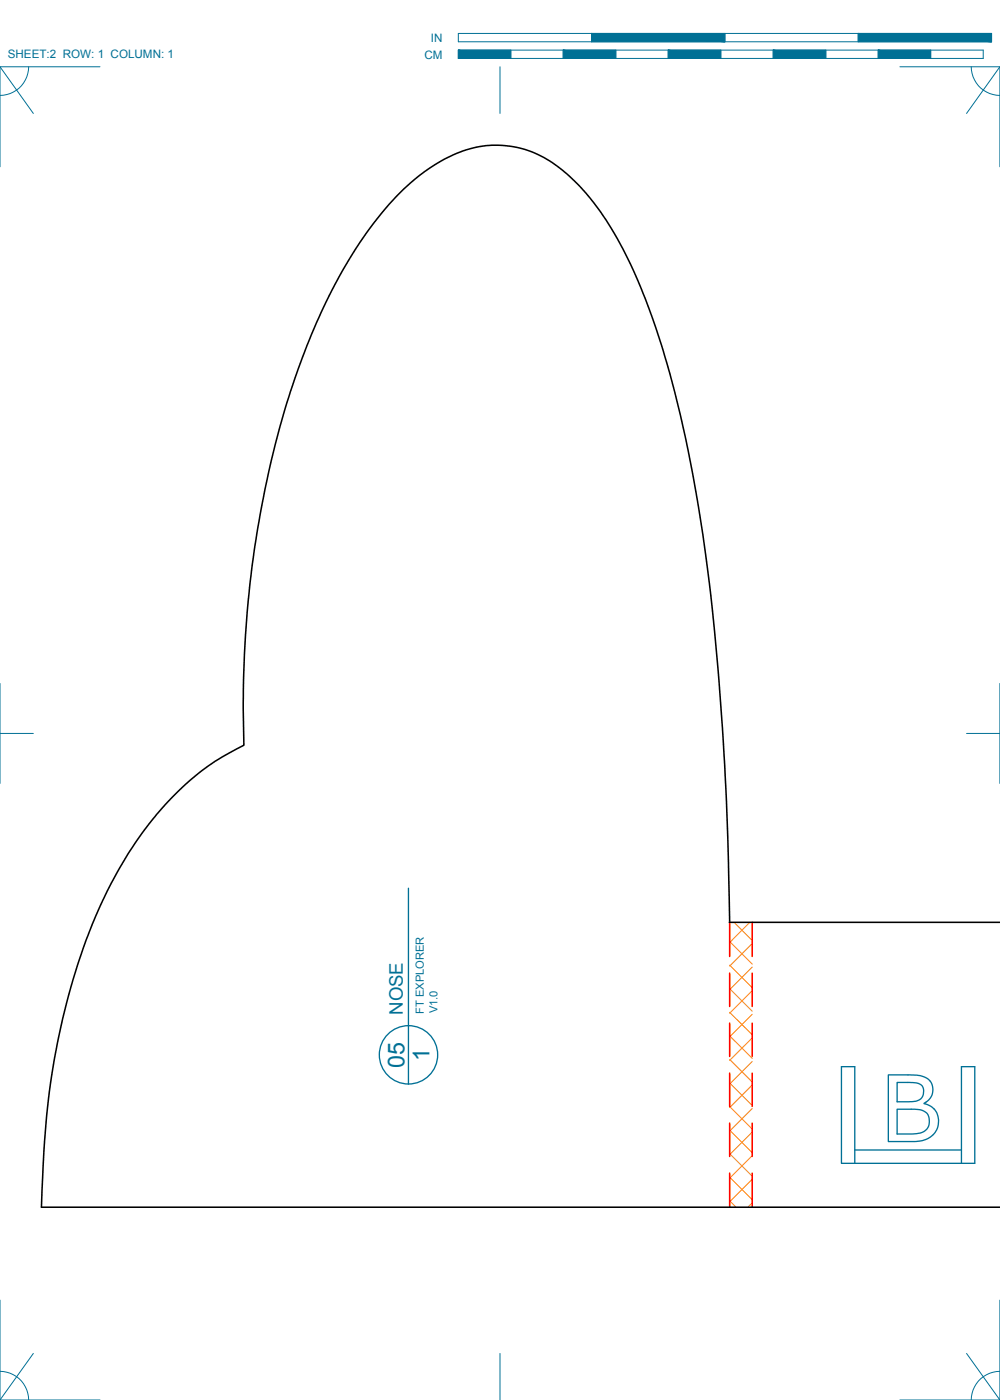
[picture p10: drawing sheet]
<svg xmlns="http://www.w3.org/2000/svg" width="190mm" height="267mm" viewBox="0 0 190 267" stroke-linecap="round" stroke-linejoin="round" font-family="sans-serif">
<g fill="none" stroke="#ff7f00" stroke-width=".19">
<path d="M139 179.4l4.3 4.3M139.8 175.7l3.5 3.5M142.8 175.7l-3.8 3.9M143.3 179.7l-4.3 4.3M139 183.9l4.3 4.3M139 188.3l4.3 4.3M139 192.8l4.3 4.3M139 197.3l4.3 4.3M143.3 197.7l-4.3 4.3M143.3 193.2l-4.3 4.3M143.3 188.7l-4.3 4.3M143.3 184.2l-4.3 4.3"/>
<path d="M139 201.8l4.3 4.3M139 206.3l4.3 4.3M139 210.8l4.3 4.3M139 215.3l4.3 4.3M139 219.8l4.3 4.3M143.3 215.7l-4.3 4.3M143.3 211.2l-4.3 4.3M143.3 206.7l-4.3 4.3M143.3 202.2l-4.3 4.3M139 224.3l4.3 4.3M139 228.8l1.2 1.2M143.3 229.2l-.8 .8"/>
<path d="M143.3 224.6l-4.3 4.3M143.3 220.2l-4.3 4.3"/>
</g>
<g fill="none" stroke="#007095" stroke-width=".25">
<path d="M77.8 169.2v37.3M162.8 219.1h20.4M169.2 204.8h3.8a5.6 5.6 0 0 1 4.1 1 2.88 2.88 0 0 1-1.1 4.4 3.5 3.5 0 0 1 2.8 3.2 3.5 3.5 0 0 1-2.3 3.6l-.8 .3-1.4 .2h-5.1zM170.9 211.3h3.6a2.23 2.23 0 0 1 2.5 3 2.51 2.51 0 0 1-2.7 1.7h-3.4zM170.9 206.2h2.7a1.96 1.96 0 0 1 2.3 1.3 1.93 1.93 0 0 1-2.2 2.4h-2.8zM162.8 221.6v-18.4h-2.5v18.4h25.4v-18.4h-2.5v18.4"/>
<circle cx="77.8" cy="200.9" r="5.6"/>
</g>
<path d="M138.9 175.7h51.6M139 175.7a584.5 584.5 0 0 0-5.1-73.8 219.7 219.7 0 0 0-9.7-41.7 75.7 75.7 0 0 0-11.4-22 29.2 29.2 0 0 0-11.7-9.3 19.8 19.8 0 0 0-17.8 2.2 45.2 45.2 0 0 0-13.5 13.3 115.1 115.1 0 0 0-15.2 32.4 201 201 0 0 0-8.1 65.2 52.3 52.3 0 0 0-20.4 18.1 94.1 94.1 0 0 0-13 29.4 151.9 151.9 0 0 0-5.1 37.3l-.1 3.2h182.6" fill="none" stroke="#000" stroke-width=".3"/>
<path d="M139 175.7v6.5M143.3 175.7v6.5M139 185.4v6.3M139 194.9v6.4M143.3 185.4v6.3M143.3 194.9v6.4M139 204.4v6.4M139 214v6.3M143.3 204.4v6.4M143.3 214v6.3M139 223.5v6.5M143.3 223.5v6.5" fill="none" stroke="#f00" stroke-width=".3"/>
<g fill="none" stroke="#007095" stroke-width=".19">
<path d="M0 12.7l6.3 8.9M5.5 12.7a5.5 5.5 0 0 1-5.5 5.5M19 12.7h-19v19.1M87.3 6.4h101.6v1.6h-101.6zM87.3 9.5h100v1.6h-100zM95.2 12.7v8.9M97.3 9.5v1.6M107.3 9.5v1.6M112.7 6.4v1.6M117.3 9.5v1.6M127.3 9.5v1.6M137.3 9.5v1.6"/>
<path d="M138.1 6.4v1.6M147.3 9.5v1.6M157.3 9.5v1.6M163.5 6.4v1.6M167.3 9.5v1.6M171.4 12.7h19.1v19.1M177.3 9.5v1.6M185 12.7a5.5 5.5 0 0 0 5.5 5.5M190.5 12.7l-6.4 8.9M0 139.7h6.3M0 130.2v19M184.1 139.7h6.4"/>
<path d="M190.5 130.2v19M0 247.7v19h19M6.3 257.8l-6.3 8.9M95.2 257.8v8.9M184.1 257.8l6.4 8.9M190.5 247.7v19h-19.1M0 261.2a5.5 5.5 0 0 1 5.5 5.5M190.5 261.2a5.5 5.5 0 0 0-5.5 5.5"/>
</g>
<g fill="#007095" stroke="#007095" stroke-width=".19">
<path d="M163.5 6.4l25.4 1.6v-1.6zM163.5 6.4l25.4 1.6h-25.4z"/>
<path d="M112.7 6.4l25.4 1.6v-1.6zM112.7 6.4l25.4 1.6h-25.4z"/>
<path d="M167.3 9.5l10 1.6v-1.6zM167.3 9.5l10 1.6h-10z"/>
<path d="M147.3 9.5l10 1.6v-1.6zM147.3 9.5l10 1.6h-10z"/>
<path d="M127.3 9.5l10 1.6v-1.6zM127.3 9.5l10 1.6h-10z"/>
<path d="M107.3 9.5l10 1.6v-1.6zM107.3 9.5l10 1.6h-10z"/>
<path d="M87.3 9.5l10 1.6v-1.6zM87.3 9.5l10 1.6h-10z"/>
</g>
<g font-size="4.4" fill="#007095">
<text x="77" y="203.4" transform="rotate(-90 77 203.4)">05</text>
<text x="81.8" y="202.2" transform="rotate(-90 81.8 202.2)">1</text>
</g>
<text font-size="3.5" fill="#007095" x="76.7" y="193.3" transform="rotate(-90 76.7 193.3)">NOSE</text>
<g font-size="2.2" fill="#007095">
<text x="1.5" y="11.1">SHEET:2 ROW: 1 COLUMN: 1</text>
<text x="80.8" y="11.2">CM</text>
<text x="82.1" y="8">IN</text>
</g>
<g font-size="2.1" fill="#007095">
<text x="80.8" y="193.2" transform="rotate(-90 80.8 193.2)">FT EXPLORER</text>
<text x="83.3" y="193" transform="rotate(-90 83.3 193)">V1.0</text>
</g>
</svg>
